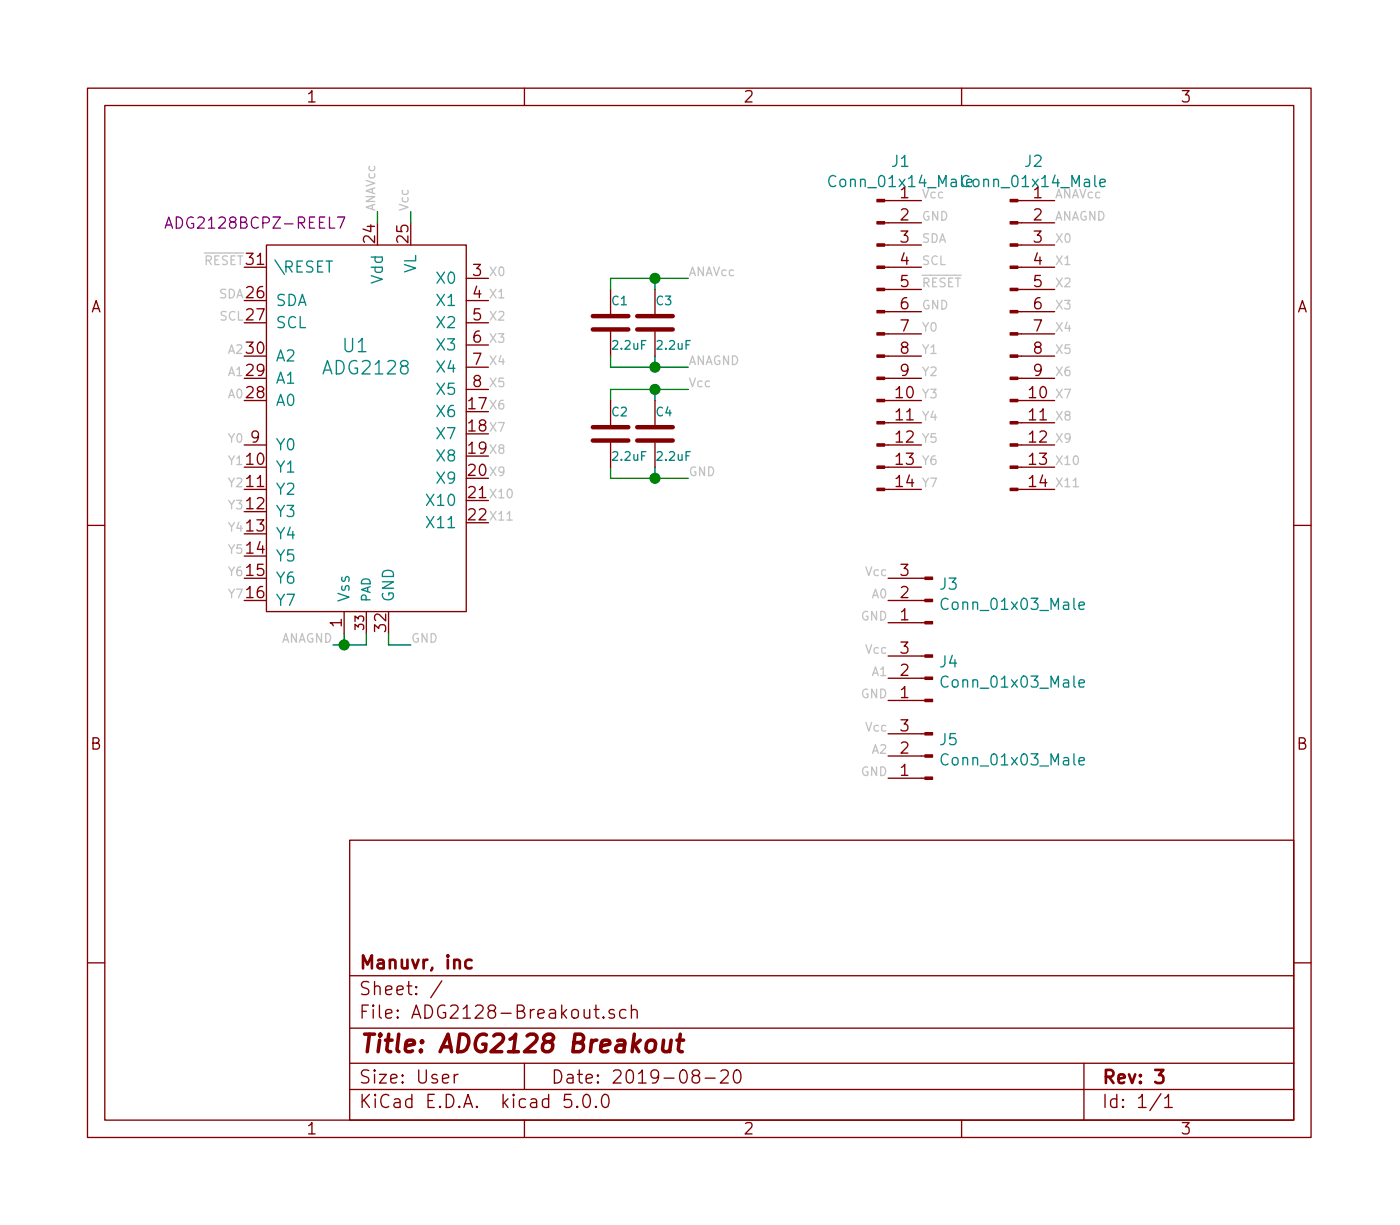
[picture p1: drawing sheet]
EESchema Schematic File Version 4
LIBS:ADG2128-Breakout-cache
EELAYER 26 0
EELAYER END
$Descr User 6299 5511
encoding utf-8
Sheet 1 1
Title "ADG2128 Breakout"
Date "2019-08-20"
Rev "3"
Comp "Manuvr, inc"
Comment1 ""
Comment2 ""
Comment3 ""
Comment4 ""
$EndDescr
$Comp
L VianSonus2.0-parts:ADG2128 U1
U 1 1
P 1650 2000
F 0 "U1" H 1600 2450 60  0000 C CNN
F 1 "ADG2128" H 1650 2350 60  0000 C CNN
F 2 "Package_DFN_QFN:QFN-32-1EP_5x5mm_P0.5mm_EP3.65x3.65mm" H 1200 2750 60  0001 C CNN
F 3 "" H 1200 2750 60  0000 C CNN
F 4 "ADG2128BCPZ-REEL7CT-ND" H 1650 2000 50  0001 C CNN "Digikey_Number"
F 5 "ADG2128BCPZ-REEL7" H 1150 3000 50  0000 C CNN "Manu_Number"
F 6 "Analog Devices Inc." H 1650 2000 50  0001 C CNN "Manu_Name"
	1    1650 2000
	1    0    0    -1  
$EndComp
$Comp
L Device:C C1
U 1 1
P 2750 1450
F 0 "C1" H 2750 1550 39  0000 L CNN
F 1 "2.2uF" H 2750 1350 39  0000 L CNN
F 2 "Capacitor_SMD:C_0603_1608Metric" H 2788 1300 50  0001 C CNN
F 3 "~" H 2750 1450 50  0001 C CNN
F 4 "1276-1040-1-ND" H 2750 1450 50  0001 C CNN "Digikey_Number"
F 5 "CL10A225KO8NNNC" H 2750 1450 50  0001 C CNN "Manu_Number"
F 6 "Samsung Electro-Mechanics" H 2750 1450 50  0001 C CNN "Manu_Name"
	1    2750 1450
	1    0    0    -1  
$EndComp
Text Label 3100 1650 0    39   ~ 0
ANAGND
Text Label 3100 1750 0    39   ~ 0
Vcc
Text Label 1500 2900 2    39   ~ 0
ANAGND
Wire Wire Line
	1550 2900 1550 2850
Text Label 1850 2900 0    39   ~ 0
GND
Text Label 1100 1350 2    39   ~ 0
SDA
Text Label 1100 1450 2    39   ~ 0
SCL
Text Label 1100 1200 2    39   ~ 0
~RESET
Text Label 4150 1300 0    39   ~ 0
~RESET
Text Label 1850 950  1    39   ~ 0
Vcc
Wire Wire Line
	1850 950  1850 1000
Text Label 1700 950  1    39   ~ 0
ANAVcc
Wire Wire Line
	1700 950  1700 1000
Text Label 4150 1200 0    39   ~ 0
SCL
Text Label 4150 1100 0    39   ~ 0
SDA
Text Label 4150 900  0    39   ~ 0
Vcc
Text Label 4150 1000 0    39   ~ 0
GND
Text Label 4750 1000 0    39   ~ 0
ANAGND
Text Label 4750 900  0    39   ~ 0
ANAVcc
Text Label 3100 1250 0    39   ~ 0
ANAVcc
Text Label 3100 2150 0    39   ~ 0
GND
$Comp
L Connector:Conn_01x14_Male J1
U 1 1
P 3950 1500
F 0 "J1" H 4056 2278 50  0000 C CNN
F 1 "Conn_01x14_Male" H 4056 2187 50  0000 C CNN
F 2 "Connector_PinHeader_2.54mm:PinHeader_1x14_P2.54mm_Vertical" H 3950 1500 50  0001 C CNN
F 3 "~" H 3950 1500 50  0001 C CNN
	1    3950 1500
	1    0    0    -1  
$EndComp
$Comp
L Connector:Conn_01x14_Male J2
U 1 1
P 4550 1500
F 0 "J2" H 4656 2278 50  0000 C CNN
F 1 "Conn_01x14_Male" H 4656 2187 50  0000 C CNN
F 2 "Connector_PinHeader_2.54mm:PinHeader_1x14_P2.54mm_Vertical" H 4550 1500 50  0001 C CNN
F 3 "~" H 4550 1500 50  0001 C CNN
	1    4550 1500
	1    0    0    -1  
$EndComp
Wire Wire Line
	1500 2900 1550 2900
Wire Wire Line
	1550 2900 1650 2900
Wire Wire Line
	1650 2900 1650 2850
Connection ~ 1550 2900
Wire Wire Line
	1750 2850 1750 2900
Wire Wire Line
	1750 2900 1850 2900
Wire Wire Line
	2750 1250 2750 1300
Wire Wire Line
	2750 1250 2950 1250
Wire Wire Line
	2950 1250 2950 1300
Connection ~ 2950 1250
Wire Wire Line
	2950 1250 3100 1250
Wire Wire Line
	2750 1650 2750 1600
Wire Wire Line
	2750 1650 2950 1650
Wire Wire Line
	2950 1600 2950 1650
Connection ~ 2950 1650
Wire Wire Line
	2950 1650 3100 1650
Wire Wire Line
	2750 1750 2750 1800
Wire Wire Line
	2750 1750 2950 1750
Wire Wire Line
	2950 1750 2950 1800
Connection ~ 2950 1750
Wire Wire Line
	2950 1750 3100 1750
Wire Wire Line
	2750 2150 2750 2100
Wire Wire Line
	2750 2150 2950 2150
Wire Wire Line
	2950 2100 2950 2150
Connection ~ 2950 2150
Wire Wire Line
	2950 2150 3100 2150
$Comp
L Connector:Conn_01x03_Male J4
U 1 1
P 4200 3050
F 0 "J4" H 4173 2980 50  0000 R CNN
F 1 "Conn_01x03_Male" H 4173 3071 50  0000 R CNN
F 2 "Jumper:SolderJumper-3_P1.3mm_Bridged12_RoundedPad1.0x1.5mm" H 4200 3050 50  0001 C CNN
F 3 "~" H 4200 3050 50  0001 C CNN
	1    4200 3050
	-1   0    0    1   
$EndComp
$Comp
L Connector:Conn_01x03_Male J5
U 1 1
P 4200 3400
F 0 "J5" H 4173 3330 50  0000 R CNN
F 1 "Conn_01x03_Male" H 4173 3421 50  0000 R CNN
F 2 "Jumper:SolderJumper-3_P1.3mm_Bridged12_RoundedPad1.0x1.5mm" H 4200 3400 50  0001 C CNN
F 3 "~" H 4200 3400 50  0001 C CNN
	1    4200 3400
	-1   0    0    1   
$EndComp
$Comp
L Connector:Conn_01x03_Male J3
U 1 1
P 4200 2700
F 0 "J3" H 4173 2630 50  0000 R CNN
F 1 "Conn_01x03_Male" H 4173 2721 50  0000 R CNN
F 2 "Jumper:SolderJumper-3_P1.3mm_Bridged12_RoundedPad1.0x1.5mm" H 4200 2700 50  0001 C CNN
F 3 "~" H 4200 2700 50  0001 C CNN
	1    4200 2700
	-1   0    0    1   
$EndComp
Text Label 1100 1700 2    39   ~ 0
A1
Text Label 1100 1600 2    39   ~ 0
A2
Text Label 4000 2700 2    39   ~ 0
A0
Text Label 4000 3050 2    39   ~ 0
A1
Text Label 4000 3400 2    39   ~ 0
A2
Text Label 4000 3300 2    39   ~ 0
Vcc
Text Label 4000 2950 2    39   ~ 0
Vcc
Text Label 4000 2600 2    39   ~ 0
Vcc
Text Label 4000 2800 2    39   ~ 0
GND
Text Label 4000 3150 2    39   ~ 0
GND
Text Label 4000 3500 2    39   ~ 0
GND
Text Label 1100 1800 2    39   ~ 0
A0
Text Label 4150 1500 0    39   ~ 0
Y0
Text Label 4150 1600 0    39   ~ 0
Y1
Text Label 4150 1700 0    39   ~ 0
Y2
Text Label 4150 1800 0    39   ~ 0
Y3
Text Label 4150 1900 0    39   ~ 0
Y4
Text Label 4150 2000 0    39   ~ 0
Y5
Text Label 4150 2100 0    39   ~ 0
Y6
Text Label 4150 2200 0    39   ~ 0
Y7
Text Label 4750 1100 0    39   ~ 0
X0
Text Label 4750 1200 0    39   ~ 0
X1
Text Label 4750 1300 0    39   ~ 0
X2
Text Label 4750 1400 0    39   ~ 0
X3
Text Label 4750 1500 0    39   ~ 0
X4
Text Label 4750 1600 0    39   ~ 0
X5
Text Label 4750 1700 0    39   ~ 0
X6
Text Label 4750 1800 0    39   ~ 0
X7
Text Label 4750 1900 0    39   ~ 0
X8
Text Label 4750 2000 0    39   ~ 0
X9
Text Label 4750 2100 0    39   ~ 0
X10
Text Label 4750 2200 0    39   ~ 0
X11
Text Label 2200 1250 0    39   ~ 0
X0
Text Label 2200 1350 0    39   ~ 0
X1
Text Label 2200 1450 0    39   ~ 0
X2
Text Label 2200 1550 0    39   ~ 0
X3
Text Label 2200 1650 0    39   ~ 0
X4
Text Label 2200 1750 0    39   ~ 0
X5
Text Label 2200 1850 0    39   ~ 0
X6
Text Label 2200 1950 0    39   ~ 0
X7
Text Label 2200 2050 0    39   ~ 0
X8
Text Label 2200 2150 0    39   ~ 0
X9
Text Label 2200 2250 0    39   ~ 0
X10
Text Label 2200 2350 0    39   ~ 0
X11
Text Label 1100 2000 2    39   ~ 0
Y0
Text Label 1100 2100 2    39   ~ 0
Y1
Text Label 1100 2200 2    39   ~ 0
Y2
Text Label 1100 2300 2    39   ~ 0
Y3
Text Label 1100 2400 2    39   ~ 0
Y4
Text Label 1100 2500 2    39   ~ 0
Y5
Text Label 1100 2600 2    39   ~ 0
Y6
Text Label 1100 2700 2    39   ~ 0
Y7
Text Label 4150 1400 0    39   ~ 0
GND
$Comp
L Device:C C3
U 1 1
P 2950 1450
F 0 "C3" H 2950 1550 39  0000 L CNN
F 1 "2.2uF" H 2950 1350 39  0000 L CNN
F 2 "Capacitor_SMD:C_0603_1608Metric" H 2988 1300 50  0001 C CNN
F 3 "~" H 2950 1450 50  0001 C CNN
F 4 "1276-1040-1-ND" H 2950 1450 50  0001 C CNN "Digikey_Number"
F 5 "CL10A225KO8NNNC" H 2950 1450 50  0001 C CNN "Manu_Number"
F 6 "Samsung Electro-Mechanics" H 2950 1450 50  0001 C CNN "Manu_Name"
	1    2950 1450
	1    0    0    -1  
$EndComp
$Comp
L Device:C C2
U 1 1
P 2750 1950
F 0 "C2" H 2750 2050 39  0000 L CNN
F 1 "2.2uF" H 2750 1850 39  0000 L CNN
F 2 "Capacitor_SMD:C_0603_1608Metric" H 2788 1800 50  0001 C CNN
F 3 "~" H 2750 1950 50  0001 C CNN
F 4 "1276-1040-1-ND" H 2750 1950 50  0001 C CNN "Digikey_Number"
F 5 "CL10A225KO8NNNC" H 2750 1950 50  0001 C CNN "Manu_Number"
F 6 "Samsung Electro-Mechanics" H 2750 1950 50  0001 C CNN "Manu_Name"
	1    2750 1950
	1    0    0    -1  
$EndComp
$Comp
L Device:C C4
U 1 1
P 2950 1950
F 0 "C4" H 2950 2050 39  0000 L CNN
F 1 "2.2uF" H 2950 1850 39  0000 L CNN
F 2 "Capacitor_SMD:C_0603_1608Metric" H 2988 1800 50  0001 C CNN
F 3 "~" H 2950 1950 50  0001 C CNN
F 4 "1276-1040-1-ND" H 2950 1950 50  0001 C CNN "Digikey_Number"
F 5 "CL10A225KO8NNNC" H 2950 1950 50  0001 C CNN "Manu_Number"
F 6 "Samsung Electro-Mechanics" H 2950 1950 50  0001 C CNN "Manu_Name"
	1    2950 1950
	1    0    0    -1  
$EndComp
$EndSCHEMATC
